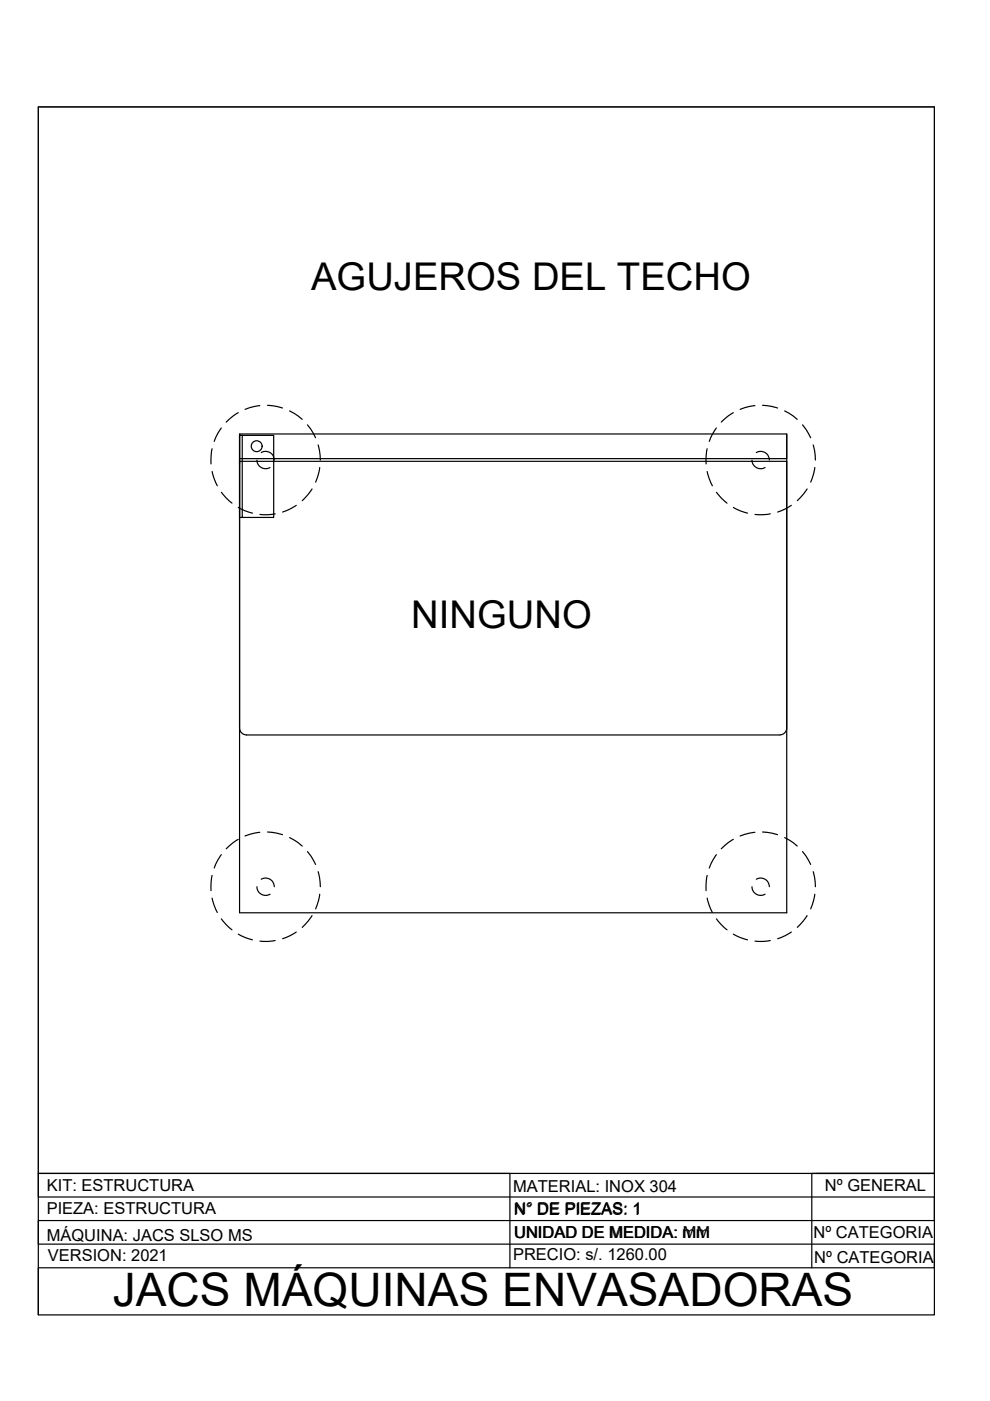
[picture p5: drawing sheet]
<svg xmlns="http://www.w3.org/2000/svg" width="210mm" height="297mm" viewBox="0 0 210 297" stroke-linecap="round" stroke-linejoin="round" font-family="sans-serif">
<!-- layer: 0 -->
<g fill="none" stroke="#000" stroke-width=".25">
<path d="M8.1 22.7h190v256.1h-190zM45 95.1l-.2 1.5-.1 1.8M45 100l.4 1.4 .7 1.6M46.9 90.7l-.7 1.2-.8 1.7M50.5 87.5l-1.1 .7-1.4 1.3M50.8 97.2v-5.2h116v5.2h-116v1.2M50.8 92.3h7.2v17.4h-7.2v-17.4h.6v17.4M50.8 92v62.4a1.45 1.45 0 0 0 1.4 1.4M54.5 97.6a1.84 1.84 0 0 0 2.7 1.5M55.1 86l-1.2 .2-1.9 .6M55.4 95.9a1.84 1.84 0 0 1 2.8 1.6M56.7 85.9l2.1 .3 1.1 .3"/>
<path d="M61.4 87.1l1.8 1.1 .9 .7M65.2 90.1l.7 .9 1 1.8M67.5 94.3l.2 1.3 .2 1.9M67.8 99.1l-.3 1.4-.6 1.7M149.9 95.1l-.2 1.5v1.8M149.9 100l.4 1.4 .7 1.6M151.9 90.7l-.8 1.2-.7 1.7M155.5 87.5l-1.1 .7-1.5 1.3M159.4 97.6a1.84 1.84 0 0 0 2.8 1.5M160.1 86l-1.3 .2-1.9 .6M160.4 95.9a1.84 1.84 0 0 1 2.7 1.6M161.7 85.9l2 .3 1.2 .3"/>
<path d="M166.4 87.1l1.8 1.1 .8 .7M166.8 92v101.5h-116v-95.7h116M170.2 90.1l.7 .9 1 1.8M172.4 94.3l.3 1.3 .2 1.9M172.8 99.1l-.3 1.4-.6 1.7M46.9 104.4l1 1.2 1.3 1.1M50.5 107.6l1.5 .7 1.5 .5M58.3 108.9l-1.5 .2h-1.7M62.8 107.1l-1.3 .8-1.6 .7M66.2 103.7l-2.1 2.5M151.9 104.4l1 1.2 1.2 1.1M155.5 107.6l1.4 .7 1.6 .5"/>
<path d="M163.3 108.9l-1.5 .2h-1.7M167.8 107.1l-1.3 .8-1.6 .7M171.1 103.7l-2 2.5M52.2 155.8h113.1M166.8 154.4a1.45 1.45 0 0 1-1.4 1.4M50.5 178l-1.1 .7-1.4 1.3M55.1 176.5l-1.2 .2-1.9 .5M56.7 176.4l2.1 .3 1.1 .3M61.4 177.6l1.8 1.1 .9 .7M155.5 178l-1.1 .7-1.5 1.3M160.1 176.5l-1.3 .2-1.9 .5M161.7 176.4l2 .3 1.2 .3"/>
<path d="M166.4 177.6l1.8 1.1 .8 .7M45 185.6l-.2 1.4-.1 1.8M45 190.4l.4 1.5 .7 1.6M46.9 181.2l-.7 1.2-.8 1.6M46.9 194.8l1 1.2 1.3 1.1M50.5 198.1l1.5 .7 1.5 .5M54.5 188a1.84 1.84 0 0 0 2.7 1.6M55.4 186.4a1.84 1.84 0 0 1 2.8 1.6M58.3 199.4l-1.5 .2-1.7-.1M62.8 197.6l-1.3 .8-1.6 .6M65.2 180.6l.7 .9 1 1.8M66.2 194.1l-.9 1.2-1.2 1.3"/>
<path d="M67.5 184.8l.2 1.2 .2 2M67.8 189.6l-.3 1.3-.6 1.8M149.9 185.6l-.2 1.4v1.8M149.9 190.4l.4 1.5 .7 1.6M151.9 181.2l-.8 1.2-.7 1.6M151.9 194.8l1 1.2 1.2 1.1M155.5 198.1l1.4 .7 1.6 .5M159.4 188a1.84 1.84 0 0 0 2.8 1.6M160.4 186.4a1.84 1.84 0 0 1 2.7 1.6M163.3 199.4l-1.5 .2-1.7-.1M167.8 197.6l-1.3 .8-1.6 .6M170.2 180.6l.7 .9 1 1.8"/>
<path d="M171.1 194.1l-.8 1.2-1.2 1.3M172.4 184.8l.3 1.2 .2 2M172.8 189.6l-.3 1.3-.6 1.8M8.1 248.8h100v20M173.1 248.8h25M198.1 248.8h-190v5h190v5h-190v5h190v5h-190v10M198.1 248.8h-26v20"/>
<circle cx="54.4" cy="94.6" r="1.15"/>
</g>
<path d="M8.1 22.7h190v226.1h-190z" fill="none" stroke="#000" stroke-width=".21"/>
<text font-size="9.8" x="23.9" y="277">JACS MÁQUINAS ENVASADORAS</text>
<g font-size="8.1">
<text x="66" y="61.5">AGUJEROS DEL TECHO</text>
<text x="87.2" y="133.2">NINGUNO</text>
</g>
<g font-size="3.5">
<text x="9.9" y="257.5">PIEZA: ESTRUCTURA</text>
<text x="9.9" y="252.5">KIT: ESTRUCTURA</text>
<text x="108.8" y="252.6">MATERIAL: INOX 304</text>
<text x="109.1" y="257.5">N° DE PIEZAS: 1</text>
<text x="174.9" y="252.5">Nº GENERAL</text>
<text x="9.9" y="263.1">MÁQUINA: JACS SLSO MS</text>
<text x="108.9" y="262.6">UNIDAD DE MEDIDA: mm</text>
<text x="109.1" y="262.4">UNIDAD DE MEDIDA: MM</text>
<text x="172.5" y="262.5">Nº CATEGORIA</text>
<text x="10.2" y="267.5">VERSION: 2021</text>
<text x="108.8" y="267.1">PRECIO: s/. 1260.00</text>
<text x="172.6" y="267.7">Nº CATEGORIA</text>
</g>
</svg>
